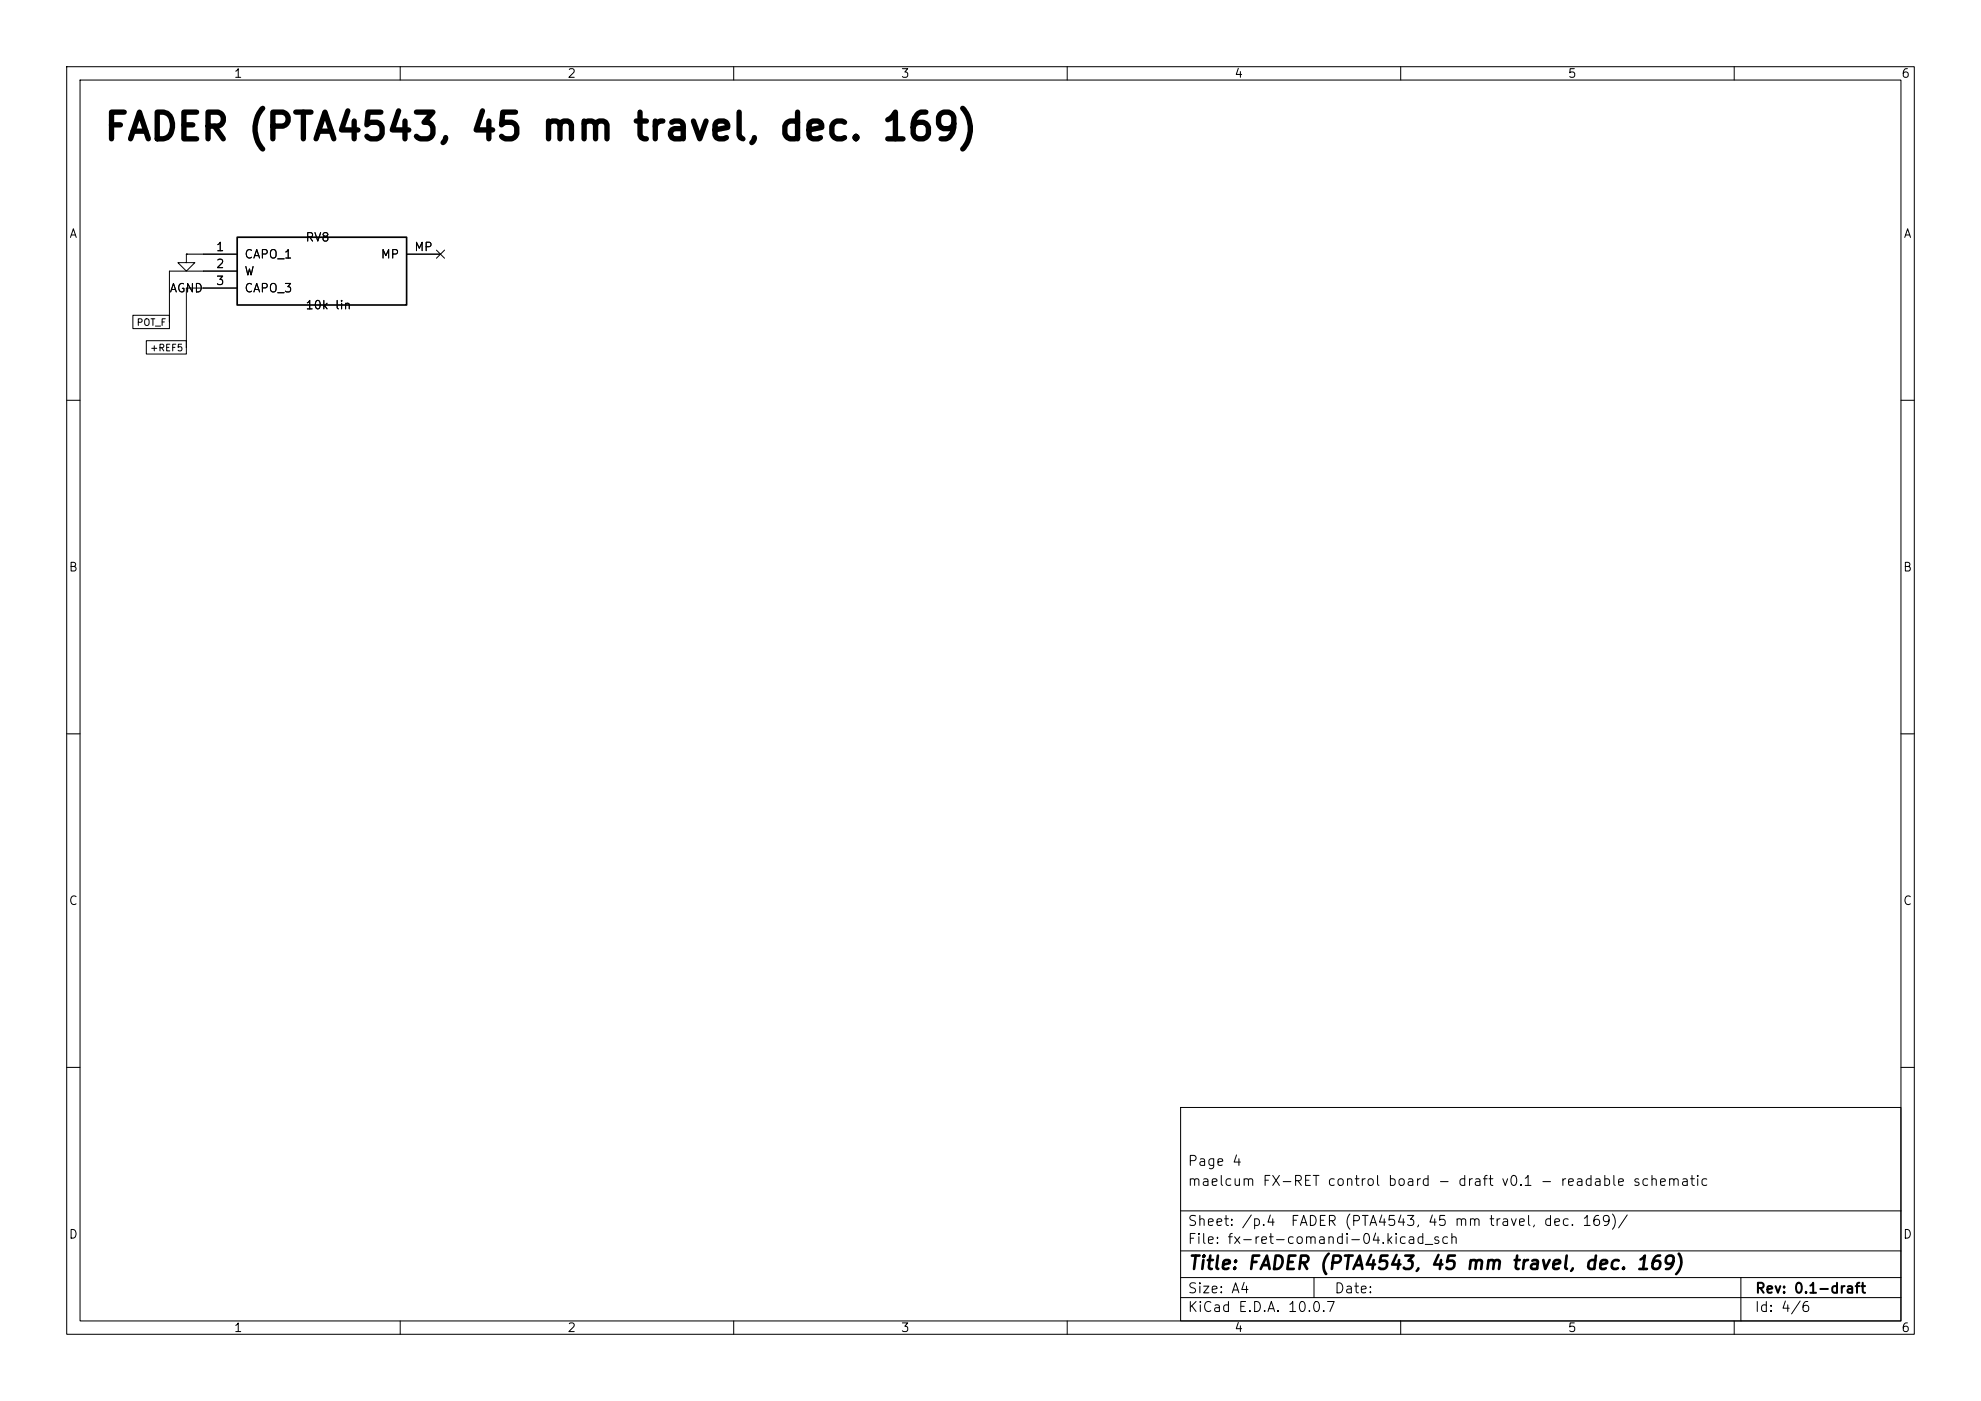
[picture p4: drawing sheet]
(kicad_sch
 (version 20260101)
 (generator "eeschema")
 (generator_version "10.0")
 (paper "A4")
 (title_block
  (title "FADER (PTA4543, 45 mm travel, dec. 169)")
  (rev "0.1-draft")
  (comment 1 "maelcum FX-RET control board - draft v0.1 - readable schematic")
  (comment 2 "Page 4"))
 (lib_symbols
  (symbol
   "maelcum:FADER_MONO_45"
   (pin_names
    (offset 1.016)) (exclude_from_sim no) (in_bom yes) (on_board yes)
   (property
    "Reference"
    "RV" (at 0 7.62 0) (effects (font (size 1.27 1.27))))
   (property
    "Value"
    "FADER_MONO_45" (at 0 -7.62 0) (effects (font (size 1.27 1.27))))
   (property
    "Footprint"
    "Potentiometer_THT:Potentiometer_Bourns_PTA4543_Single_Slide" (at 0 0 0) (effects (font (size 1.27 1.27)) (hide yes)))
   (property
    "Datasheet"
    "" (at 0 0 0) (effects (font (size 1.27 1.27)) (hide yes)))
   (property
    "Description"
    "Fader mono Bourns PTA, corsa 45 mm" (at 0 0 0) (effects (font (size 1.27 1.27)) (hide yes)))
   (symbol
    "FADER_MONO_45_0_1"
    (rectangle (start -12.7 5.08) (end 12.7 -5.08) (stroke (width 0.254) (type default)) (fill (type background))))
   (symbol
    "FADER_MONO_45_1_1"
    (pin
    passive
    line (at -17.78 2.54 0) (length 5.08) (name
    "CAPO_1" (effects (font (size 1.27 1.27)))) (number
    "1" (effects (font (size 1.27 1.27)))))
    (pin
    passive
    line (at -17.78 0 0) (length 5.08) (name
    "W" (effects (font (size 1.27 1.27)))) (number
    "2" (effects (font (size 1.27 1.27)))))
    (pin
    passive
    line (at -17.78 -2.54 0) (length 5.08) (name
    "CAPO_3" (effects (font (size 1.27 1.27)))) (number
    "3" (effects (font (size 1.27 1.27)))))
    (pin
    passive
    line (at 17.78 2.54 180) (length 5.08) (name
    "MP" (effects (font (size 1.27 1.27)))) (number
    "MP" (effects (font (size 1.27 1.27)))))))
  (symbol
   "power:GND"
   (power global)
   (pin_numbers (hide yes))
   (pin_names
    (offset 0) (hide yes)) (exclude_from_sim no) (in_bom yes) (on_board yes)
   (in_pos_files yes)
   (duplicate_pin_numbers_are_jumpers no)
   (property
    "Reference"
    "#PWR" (at 0 -6.35 0) (show_name no) (do_not_autoplace no) (hide yes) (effects (font (size 1.27 1.27))))
   (property
    "Value"
    "GND" (at 0 -3.81 0) (show_name no) (do_not_autoplace no) (effects (font (size 1.27 1.27))))
   (property
    "Footprint"
    "" (at 0 0 0) (show_name no) (do_not_autoplace no) (hide yes) (effects (font (size 1.27 1.27))))
   (property
    "Datasheet"
    "" (at 0 0 0) (show_name no) (do_not_autoplace no) (hide yes) (effects (font (size 1.27 1.27))))
   (property
    "Description"
    "Power symbol creates a global label with name \"GND\" , ground" (at 0 0 0) (show_name no) (do_not_autoplace no) (hide yes) (effects (font (size 1.27 1.27))))
   (property
    "ki_keywords"
    "global power" (at 0 0 0) (show_name no) (do_not_autoplace no) (hide yes) (effects (font (size 1.27 1.27))))
   (symbol
    "GND_0_1"
    (polyline (pts (xy 0 0) (xy 0 -1.27) (xy 1.27 -1.27) (xy 0 -2.54) (xy -1.27 -1.27) (xy 0 -1.27)) (stroke (width 0) (type default)) (fill (type none))))
   (symbol
    "GND_1_1"
    (pin
    power_in
    line (at 0 0 270) (length 0) (name
    "" (effects (font (size 1.27 1.27)))) (number
    "1" (effects (font (size 1.27 1.27))))))
   (embedded_fonts no)))
 (text
  "FADER (PTA4543, 45 mm travel, dec. 169)"
  (exclude_from_sim no)
  (at 15.24 21.59 0)
  (effects (font (size 4 4)
    (bold yes)) (justify left bottom)))
 (symbol
  (lib_id "maelcum:FADER_MONO_45")
  (at 48.26 40.64 0)
  (unit 1)
  (body_style 1)
  (exclude_from_sim no)
  (in_bom yes)
  (on_board yes)
  (dnp no)
  (property
   "Reference"
   "RV8" (at 45.72 35.56 0) (effects (font (size 1.27 1.27)) (justify left)))
  (property
   "Value"
   "10k lin" (at 45.72 45.72 0) (effects (font (size 1.27 1.27)) (justify left)))
  (property
   "Footprint"
   "Potentiometer_THT:Potentiometer_Bourns_PTA4543_Single_Slide" (at 48.26 40.64 0) (effects (font (size 1.27 1.27)) (justify left) (hide yes)))
  (property
   "Datasheet"
   "" (at 48.26 40.64 0) (effects (font (size 1.27 1.27)) (justify left) (hide yes)))
  (property
   "Nota"
   "FADER: in cima = 0 dB, in fondo = silenzio; fader FADER, corsa 45 mm (Bourns PTA4543, NOTA: pezzo da confermare)" (at 48.26 40.64 0) (effects (font (size 1.27 1.27)) (justify left) (hide yes)))
  (pin
   "1")
  (pin
   "2")
  (pin
   "3")
  (pin
   "MP")
  (instances (project
    "fx-ret-comandi" (path
    "/98a1ab3a-1169-5542-a25f-c364f981c8a1/eb2364bd-1f60-5580-94bd-f904e536d7e9" (reference "RV8") (unit 1)))))
 (wire
  (pts (xy 30.48 38.1) (xy 27.94 38.1))
  (stroke (width 0) (type default)))
 (symbol
  (lib_id "power:GND")
  (at 27.94 38.1 0)
  (unit 1)
  (body_style 1)
  (exclude_from_sim no)
  (in_bom yes)
  (on_board yes)
  (dnp no)
  (property
   "Reference"
   "#PWR001" (at 27.94 38.1 0) (effects (font (size 1.27 1.27)) (justify left) (hide yes)))
  (property
   "Value"
   "AGND" (at 27.94 43.18 0) (effects (font (size 1.27 1.27))))
  (property
   "Footprint"
   "" (at 27.94 38.1 0) (effects (font (size 1.27 1.27)) (justify left) (hide yes)))
  (property
   "Datasheet"
   "" (at 27.94 38.1 0) (effects (font (size 1.27 1.27)) (justify left) (hide yes)))
  (pin
   "1")
  (instances (project
    "fx-ret-comandi" (path
    "/98a1ab3a-1169-5542-a25f-c364f981c8a1/eb2364bd-1f60-5580-94bd-f904e536d7e9" (reference "#PWR001") (unit 1)))))
 (wire
  (pts (xy 30.48 40.64) (xy 25.4 40.64))
  (stroke (width 0) (type default)))
 (wire
  (pts (xy 25.4 40.64) (xy 25.4 48.26))
  (stroke (width 0) (type default)))
 (wire
  (pts (xy 30.48 43.18) (xy 27.94 43.18))
  (stroke (width 0) (type default)))
 (wire
  (pts (xy 27.94 43.18) (xy 27.94 52.07))
  (stroke (width 0) (type default)))
 (no_connect
  (at 66.04 38.1))
 (global_label
  "POT_F"
  (shape passive)
  (at 25.4 48.26 180)
  (fields_autoplaced yes)
  (effects (font (size 1 1)) (justify right)))
 (global_label
  "+REF5"
  (shape passive)
  (at 27.94 52.07 180)
  (fields_autoplaced yes)
  (effects (font (size 1 1)) (justify right))))
